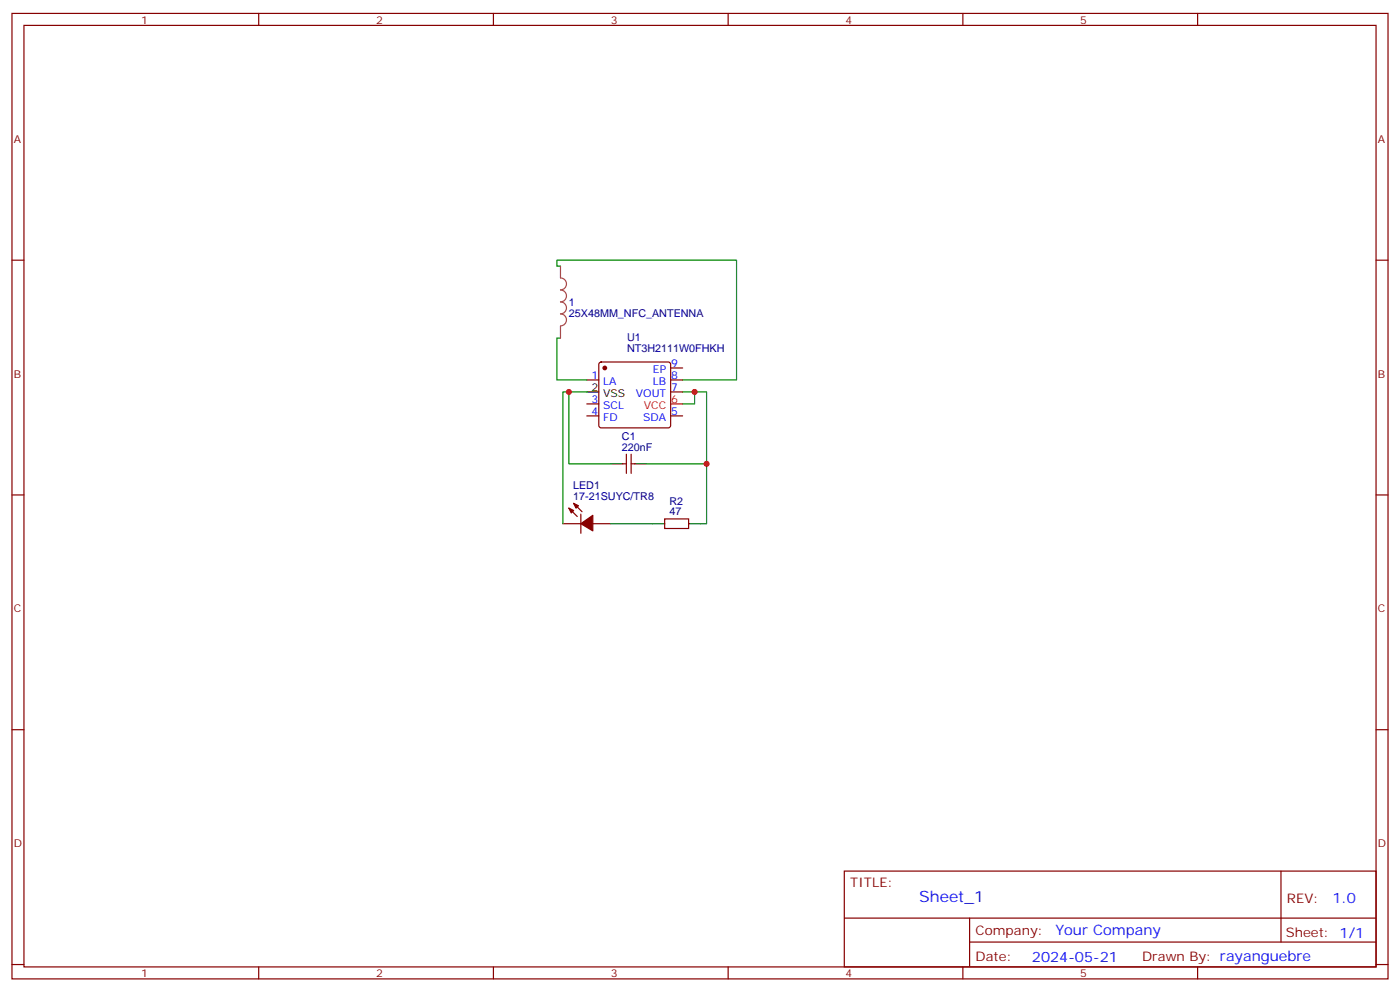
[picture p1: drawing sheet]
<svg xmlns="http://www.w3.org/2000/svg" width="412mm" height="292mm" viewBox="0 0 412 292" stroke-linecap="round" stroke-linejoin="round" font-family="sans-serif">
<g fill="none" stroke="#870000" stroke-width=".35">
<path d="M3.5 4h405.4v284.3h-405.4zM7.1 7.5h398.2v277.3h-398.2zM76.2 4v3.5M145.3 4v3.5M214.5 4v3.5M283.6 4v3.5M352.8 4v3.5M3.5 76.6h3.6M405.3 76.6h3.6M172.9 111.9h3.5M172.9 119h3.5M176.6 106.8l.5-.2h19.7l.5 .2 .3 .5v18l-.3 .5-.5 .2h-19.7l-.5-.2-.2-.5v-18z"/>
<path d="M197.6 108.4h3.5M197.6 111.9h3.5M197.6 115.4h3.5M172.9 122.5h3.5M183.4 136.6h1.1M184.5 133.8v5.6M185.9 133.8v5.6M185.9 136.6h1.1M197.6 122.5h3.5M3.5 145.8h3.6M165.8 154.2h5.3M167.6 149.6l2.4 2.5"/>
<path d="M169 148.2l2.4 2.5M171.1 151.4v5.7M174.6 154.2h5.3M195.8 152.8h7v2.8h-7zM405.3 145.8h3.6M3.5 214.9h3.6M405.3 214.9h3.6M248.7 256.5h156.6v28.3h-156.6zM377.3 256.6v20.8M248.7 270.4h156.5M285.6 277.4h119.6M285.6 270.4v14.1"/>
<path d="M3.5 284.1h3.6M76.2 284.8v3.5M145.3 284.8v3.5M214.5 284.8v3.5M283.6 284.8v3.5M352.8 284.8v3.5M405.3 284.1h3.6"/>
</g>
<path d="M197.6 119h3.5" fill="none" stroke="#f00" stroke-width=".35"/>
<path d="M172.9 115.4h3.5M179.9 136.6h3.5M187 136.6h3.5M192.3 154.2h3.5M202.8 154.2h3.6" fill="none" stroke="#000" stroke-width=".35"/>
<g fill="#870000" stroke="#870000" stroke-width=".35">
<path d="M167.6 149.6l1.4 .8-.7 .7z"/>
<path d="M169 148.2l1.4 .7-.7 .7z"/>
<path d="M171.1 154.2l3.5-2.4v4.6z"/>
<circle cx="178.2" cy="108.4" r=".53"/>
</g>
<path d="M165.1 78.4h-1.1v-1.8h53v35.3h-15.9M165.1 99.6h-1.1v12.3h8.9M167.6 115.4h-1.8v38.8M172.9 115.4h-5.3v21.2h12.3M201.1 115.4h7v21.2h-17.6M204.6 115.4v3.6h-3.5M208.1 136.6v17.6h-1.7M179.9 154.2h12.4" fill="none" stroke="#008700" stroke-width=".35"/>
<path d="M165.1 78.4v3.5a1.76 1.76 0 0 1 1.8 1.7 1.76 1.76 0 0 1-1.8 1.8 1.76 1.76 0 0 1 1.8 1.8 1.76 1.76 0 0 1-1.8 1.7 1.76 1.76 0 0 1 1.8 1.8 1.76 1.76 0 0 1-1.8 1.7 1.76 1.76 0 0 1 1.8 1.8 1.76 1.76 0 0 1-1.8 1.8M165.1 96.1v3.5" fill="none" stroke="#a64a4a" stroke-width=".35"/>
<g fill="#c00">
<circle cx="204.6" cy="115.4" r=".88"/>
<circle cx="208.1" cy="136.6" r=".88"/>
<circle cx="167.6" cy="115.4" r=".88"/>
</g>
<text font-size="4.6" fill="#00f" x="270.8" y="265.6">Sheet_1</text>
<g font-size="4.2" fill="#00f">
<text x="392.5" y="265.8">1.0</text>
<text x="310.9" y="275.4">Your Company</text>
<text x="304" y="283.2">2024-05-21</text>
</g>
<g font-size="3.9" fill="#800">
<text x="250.5" y="261.1">TITLE:</text>
<text x="379.1" y="265.8">REV:</text>
<text x="287.4" y="275.3">Company:</text>
<text x="378.7" y="275.9">Sheet: 1/1</text>
<text x="287.4" y="283">Date:</text>
<text x="336.4" y="283.1">Drawn By: rayanguebre</text>
</g>
<g font-size="3.2" fill="#800">
<text x="41.6" y="6.9">1</text>
<text x="110.8" y="6.9">2</text>
<text x="179.9" y="6.9">3</text>
<text x="249.1" y="6.9">4</text>
<text x="318.2" y="6.9">5</text>
<text x="4.1" y="42.1">A</text>
<text x="405.9" y="42.1">A</text>
<text x="4.1" y="111.2">B</text>
<text x="405.9" y="111.2">B</text>
<text x="4.1" y="180.3">C</text>
<text x="405.9" y="180.3">C</text>
<text x="4.1" y="249.5">D</text>
<text x="405.9" y="249.5">D</text>
<text x="41.6" y="287.8">1</text>
<text x="110.8" y="287.8">2</text>
<text x="179.9" y="287.8">3</text>
<text x="249.1" y="287.8">4</text>
<text x="318.2" y="287.8">5</text>
</g>
<g font-size="3.2" fill="#000080">
<text x="167.6" y="93.3">25X48MM_NFC_ANTENNA</text>
<text x="167.6" y="90.1">1</text>
<text x="184.7" y="100.5">U1</text>
<text x="184.7" y="103.5">NT3H2111W0FHKH</text>
<text x="183.2" y="129.5">C1</text>
<text x="183.2" y="132.7">220nF</text>
<text x="168.8" y="144">LED1</text>
<text x="168.8" y="147.2">17-21SUYC/TR8</text>
<text x="197.2" y="148.6">R2</text>
<text x="197.2" y="151.8">47</text>
</g>
<g font-size="3.2" fill="#00f">
<text x="174.2" y="111.5">1</text>
<text x="177.7" y="113.3">LA</text>
<text x="192.3" y="113.3">LB</text>
<text x="192.3" y="109.8">EP</text>
<text x="197.7" y="108">9</text>
<text x="197.7" y="111.5">8</text>
<text x="174.2" y="118.6">3</text>
<text x="187.3" y="116.8">VOUT</text>
<text x="197.7" y="115.1">7</text>
<text x="174.2" y="122.1">4</text>
<text x="177.7" y="123.9">FD</text>
<text x="177.7" y="120.4">SCL</text>
<text x="189.5" y="123.9">SDA</text>
<text x="197.7" y="122.1">5</text>
</g>
<g font-size="3.2">
<text x="174.2" y="115.1">2</text>
<text x="177.7" y="116.8">VSS</text>
</g>
<g font-size="3.2" fill="#f00">
<text x="197.7" y="118.6">6</text>
<text x="189.6" y="120.4">VCC</text>
</g>
</svg>
